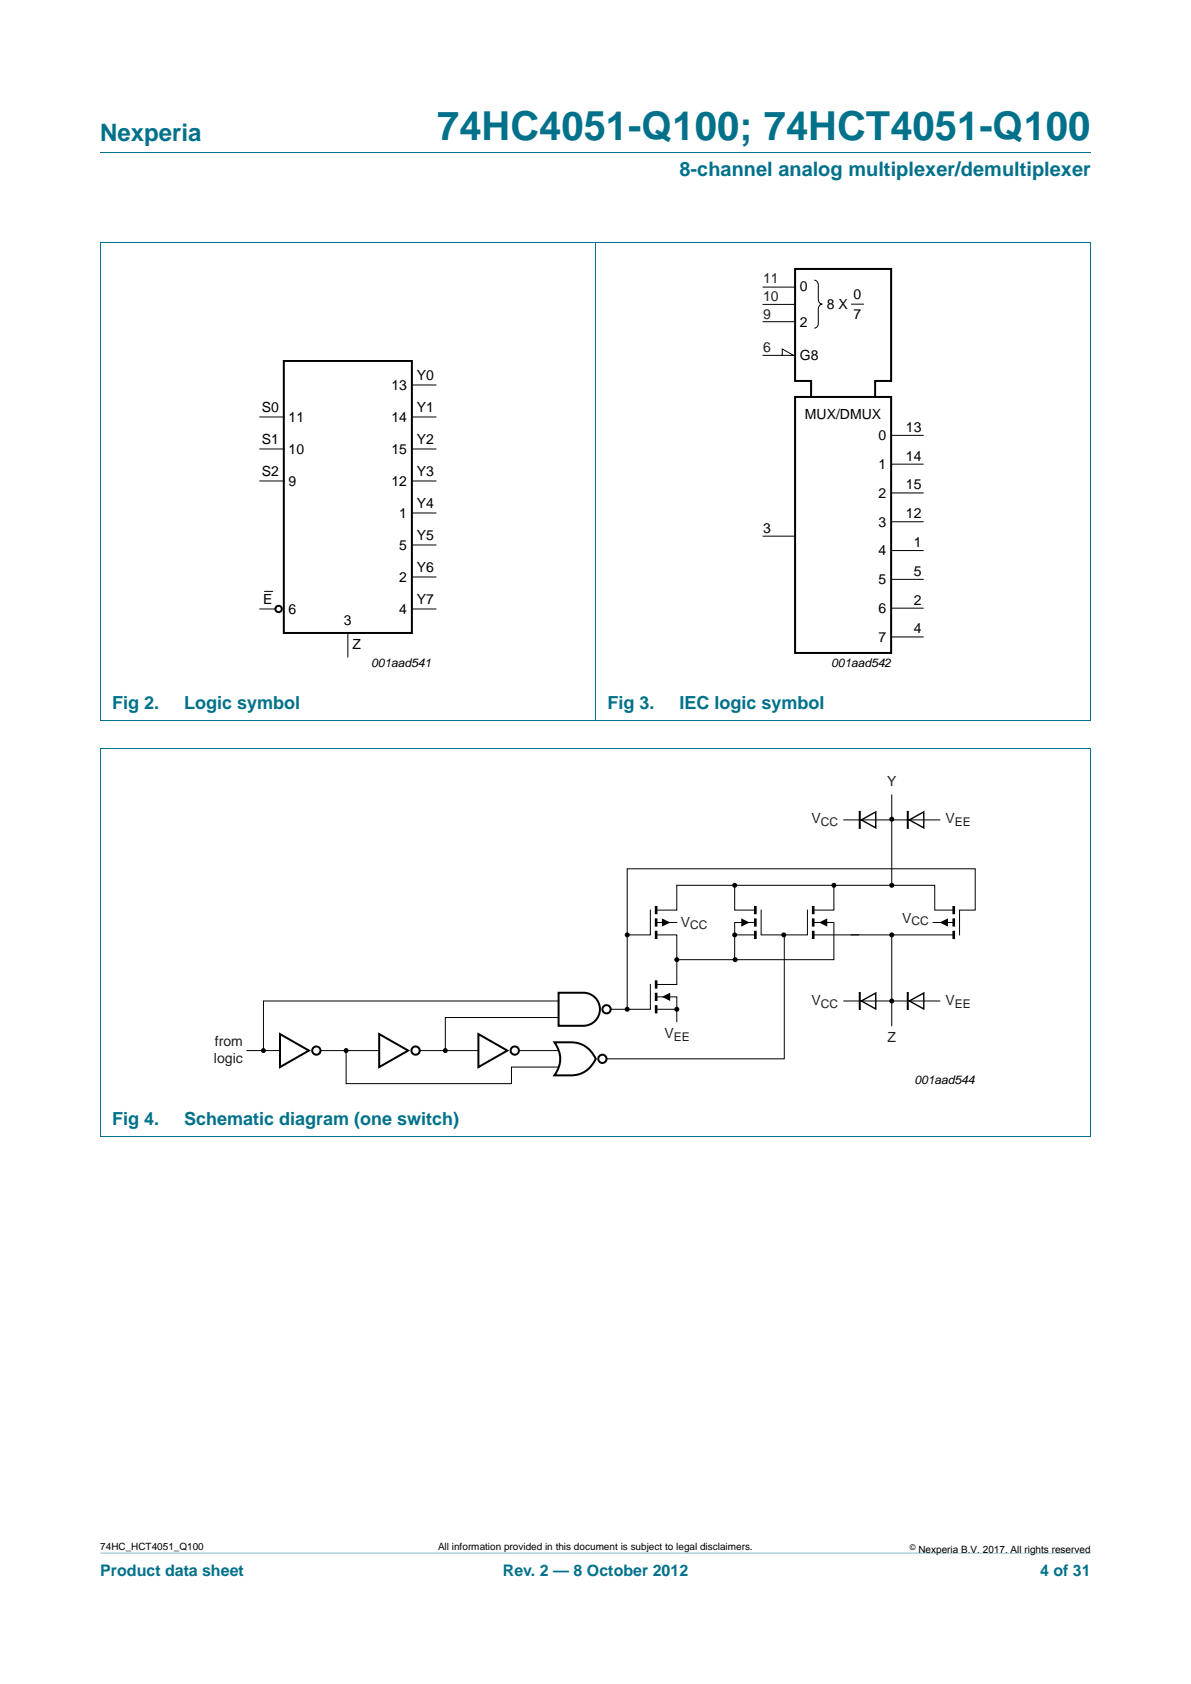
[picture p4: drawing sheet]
<svg xmlns="http://www.w3.org/2000/svg" width="210mm" height="297mm" viewBox="0 0 210 297" stroke-linecap="round" stroke-linejoin="round" font-family="sans-serif">
<path d="M17.7 273.9l174.6 .1z" fill="#00718a"/>
<path d="M17.7 27h174.6M17.6 42.9h174.7M17.7 42.9v84.2M105 42.8v84.4M192.3 42.9v84.2M17.6 127.2h174.7M17.6 132.1h174.7M17.7 132.2v68.3M192.3 132.2v68.3M17.6 200.6h174.7" fill="none" stroke="#00718a" stroke-width=".18"/>
<g fill="none" stroke="#000" stroke-width=".35">
<path d="M50 63.7h22.6v47.9h-22.6zM140.2 70h16.9v45.2h-16.9zM154.3 70v-2.8h2.8v-19.8h-16.9v19.8h2.8v2.8M98.5 175.1h4.4a2.92 2.92 0 0 1 2.9 2.9 2.92 2.92 0 0 1-2.9 2.9h-4.4zM49.4 182.4l5.1 2.9-5.1 2.9zM66.9 182.4l5.1 2.9-5.1 2.9zM84.3 182.4l5.1 2.9-5.1 2.9zM97.8 183.9a9.4 9.4 0 0 1 4.9 .4 5 5 0 0 1 2.3 2.5 4.7 4.7 0 0 1-4.3 2.9h-2.9a4.7 4.7 0 0 0 0-5.8z"/>
<circle cx="49.1" cy="107.4" r=".56"/>
<circle cx="106.9" cy="178" r=".73"/>
<circle cx="55.8" cy="185.3" r=".73"/>
<circle cx="73.3" cy="185.3" r=".73"/>
<circle cx="90.8" cy="185.3" r=".73"/>
<circle cx="106.2" cy="186.8" r=".73"/>
</g>
<g fill="none" stroke="#000" stroke-width=".18">
<path d="M134.5 53.7h5.7M134.5 56.7h5.7M134.5 50.6h5.7M143.6 49.4a.79 .79 0 0 1 .7 .9v2.5a.79 .79 0 0 0 .7 .8 .79 .79 0 0 0-.7 .9v2.5a.79 .79 0 0 1-.7 .9M150.1 53.6h2.2M45.8 73.5h4.2M45.8 79.2h4.2M72.6 67.9h4.3M72.6 73.5h4.3M72.6 79.2h4.3M134.5 62.7h5.4l-2-1.1v1.1M157.1 76.8h5.7"/>
<path d="M45.8 84.8h4.2M72.6 84.8h4.3M72.6 90.5h4.3M72.6 96.1h4.3M134.5 94.6h5.7M157.1 81.9h5.7M157.1 87h5.7M157.1 92h5.7M157.1 97.1h5.7M45.8 107.4h2.8M46.7 104.3h1.4M61.3 111.6v4.3"/>
<path d="M72.6 107.4h4.3M72.6 101.8h4.3M157.1 102.2h5.7M157.1 107.3h5.7M157.1 112.4h5.7M129.5 156.3v4.2h3.7M147 156.3v4.2h-3.6M98.5 176.6h-52.1v8.7M98.5 179.5h-20v5.8M114.7 160.5v4.4h-4.1M114.7 173.7v4.3h-7M115.7 164.9h3.6v8.8h-3.6"/>
<path d="M115.7 175.8h3.6v4.4M115.7 160.5h3.6v-4.3h45.5v4.3h3.4M115.7 178h3.6M115.7 162.7h3.6M129.5 164.9h3.7M133.2 162.7h-3.7v6.6M134.2 160.5v4.4h8.2v-4.4M138.3 164.9v21.9h-31.4M143.4 162.7h3.6v6.6h-28M143.4 164.9h24.8M164.5 162.7h3.7M169.2 164.9v-4.4h2.7v-7.3h-61.3v24.8"/>
<path d="M43.5 185.3h5.9M56.5 185.3h10.4M61 185.3v5.8h29.2v-2.9h8.3M74 185.3h10.3M91.5 185.3h6.9"/>
</g>
<g fill="#000">
<path d="M116.7 162l1.5 .7-1.5 .7zM116.7 175.8l1.5-.7v1.5zM130.7 162l1.5 .7-1.5 .7zM144.4 162.7l1.5-.7v1.4zM165.7 162.7l1.4-.7v1.4z"/>
<circle cx="129.5" cy="156.2" r=".44"/>
<circle cx="147" cy="156.2" r=".44"/>
<circle cx="157.2" cy="156.2" r=".44"/>
<circle cx="157.2" cy="144.5" r=".44"/>
<circle cx="110.6" cy="164.9" r=".44"/>
<circle cx="110.6" cy="178" r=".44"/>
<circle cx="119.3" cy="169.3" r=".44"/>
<circle cx="119.3" cy="178" r=".44"/>
<circle cx="129.5" cy="164.9" r=".44"/>
<circle cx="129.6" cy="169.3" r=".44"/>
<circle cx="138.2" cy="164.9" r=".44"/>
<circle cx="157.2" cy="176.6" r=".44"/>
<circle cx="157.2" cy="164.9" r=".44"/>
<circle cx="46.4" cy="185.3" r=".44"/>
<circle cx="61" cy="185.3" r=".44"/>
<circle cx="78.5" cy="185.3" r=".44"/>
</g>
<g fill="none" stroke="#000" stroke-width=".46">
<path d="M115.7 159.8v1.5M133.2 159.8v1.5M143.4 159.8v1.5M168.2 159.8v1.5M115.7 162v1.4M115.7 164.2v1.4M115.7 172.9v1.5M115.7 175.1v1.5M115.7 177.3v1.5M133.2 162v1.4M133.2 164.2v1.4M143.4 162v1.4"/>
<path d="M143.4 164.2v1.4M168.2 162v1.4M168.2 164.2v1.4"/>
</g>
<path d="M157.2 140.1v16.1z" fill="#231f20" stroke="#000" stroke-width=".18"/>
<path d="M148.8 144.6h16.9M148.8 176.6h16.9M157.2 164.9v16" fill="none" stroke="#000" stroke-width=".18"/>
<path d="M151.9 144.6l2.5-1.4v2.8zM160.3 144.6l2.6-1.4v2.8zM151.9 176.6l2.5-1.4v2.8zM160.3 176.6l2.6-1.4v2.8z" fill="none" stroke="#000" stroke-width=".25"/>
<path d="M151.6 143.2v2.8M160 143.2v2.8M151.6 175.2v2.8M160 175.2v2.8" fill="none" stroke="#000" stroke-width=".35"/>
<text font-size="7" fill="#00718a" x="77.1" y="24.6">74HC4051-Q100; 74HCT4051-Q100</text>
<text font-size="4.2" fill="#00718a" x="17.7" y="24.9">Nexperia</text>
<text font-size="3.5" fill="#00718a" x="119.8" y="31.1">8-channel analog multiplexer/demultiplexer</text>
<g font-size="3.2" fill="#00718a">
<text x="19.8" y="125.1">Fig 2.</text>
<text x="32.5" y="125.1">Logic symbol</text>
<text x="107.1" y="125.1">Fig 3.</text>
<text x="119.8" y="125.1">IEC logic symbol</text>
<text x="19.8" y="198.4">Fig 4.</text>
<text x="32.5" y="198.4">Schematic diagram (one switch)</text>
</g>
<g font-size="2.8" fill="#00718a">
<text x="17.7" y="277.9">Product data sheet</text>
<text x="88.6" y="277.9">Rev. 2 — 8 October 2012</text>
<text x="183.4" y="277.9">4 of 31</text>
</g>
<g font-size="2.5" fill="#231f20">
<text x="134.5" y="50">11</text>
<text x="134.5" y="53.1">10</text>
<text x="134.5" y="56.2">9</text>
<text x="134.5" y="62.1">6</text>
<text x="156.4" y="138.7">Y</text>
<text x="143" y="145.2">V</text>
<text x="166.7" y="145.2">V</text>
<text x="120.1" y="163.4">V</text>
<text x="159.1" y="162.7">V</text>
<text x="143" y="177.3">V</text>
<text x="166.7" y="177.3">V</text>
<text x="37.9" y="184.6">from</text>
<text x="117.1" y="183.1">V</text>
<text x="156.5" y="183.9">Z</text>
<text x="37.7" y="187.6">logic</text>
</g>
<g font-size="2.5">
<text x="141" y="51.4">0</text>
<text x="150.5" y="52.8">0</text>
<text x="141" y="57.6">2</text>
<text x="145.8" y="54.5">8 X</text>
<text x="150.5" y="56.2">7</text>
<text x="141" y="63.5">G8</text>
<text x="69" y="68.7">13</text>
<text x="73.5" y="67.1">Y0</text>
<text x="46.2" y="72.7">S0</text>
<text x="50.9" y="74.4">11</text>
<text x="69" y="74.4">14</text>
<text x="73.5" y="72.7">Y1</text>
<text x="141.9" y="74">MUX/DMUX</text>
<text x="154.9" y="77.6">0</text>
<text x="159.7" y="76.2">13</text>
<text x="46.2" y="78.3">S1</text>
<text x="46.2" y="84">S2</text>
<text x="50.9" y="80">10</text>
<text x="69" y="80">15</text>
<text x="73.5" y="78.3">Y2</text>
<text x="73.5" y="84">Y3</text>
<text x="154.9" y="82.7">1</text>
<text x="159.7" y="81.3">14</text>
<text x="50.9" y="85.7">9</text>
<text x="69" y="85.7">12</text>
<text x="73.5" y="89.6">Y4</text>
<text x="154.9" y="87.8">2</text>
<text x="159.7" y="86.3">15</text>
<text x="70.4" y="91.3">1</text>
<text x="73.5" y="95.3">Y5</text>
<text x="134.5" y="94">3</text>
<text x="154.9" y="92.9">3</text>
<text x="159.7" y="91.4">12</text>
<text x="70.4" y="97">5</text>
<text x="73.5" y="100.9">Y6</text>
<text x="154.9" y="98">4</text>
<text x="161.1" y="96.5">1</text>
<text x="161.1" y="101.6">5</text>
<text x="46.4" y="106.6">E</text>
<text x="70.4" y="102.6">2</text>
<text x="73.5" y="106.6">Y7</text>
<text x="154.9" y="103">5</text>
<text x="161.1" y="106.7">2</text>
<text x="50.9" y="108.3">6</text>
<text x="60.6" y="110.2">3</text>
<text x="70.4" y="108.3">4</text>
<text x="154.9" y="108.1">6</text>
<text x="154.9" y="113.2">7</text>
<text x="161.1" y="111.7">4</text>
<text x="62.2" y="114.5">Z</text>
</g>
<g font-size="2.1">
<text x="65.4" y="117.6">001aad541</text>
<text x="146.5" y="117.7">001aad542</text>
<text x="161.2" y="191.1">001aad544</text>
</g>
<g font-size="2.1" fill="#231f20">
<text x="144.7" y="145.7">CC</text>
<text x="168.3" y="145.7">EE</text>
<text x="121.7" y="163.9">CC</text>
<text x="160.7" y="163.2">CC</text>
<text x="144.7" y="177.8">CC</text>
<text x="168.3" y="177.8">EE</text>
<text x="118.8" y="183.6">EE</text>
</g>
<g font-size="1.8">
<text x="17.7" y="273.3">74HC_HCT4051_Q100</text>
<text x="77.2" y="273.3">All information provided in this document is subject to legal disclaimers.</text>
<text x="161.9" y="273.9">Nexperia B.V. 2017. All rights reserved</text>
</g>
<text font-size="1.4" x="160.4" y="273.4">©</text>
</svg>
